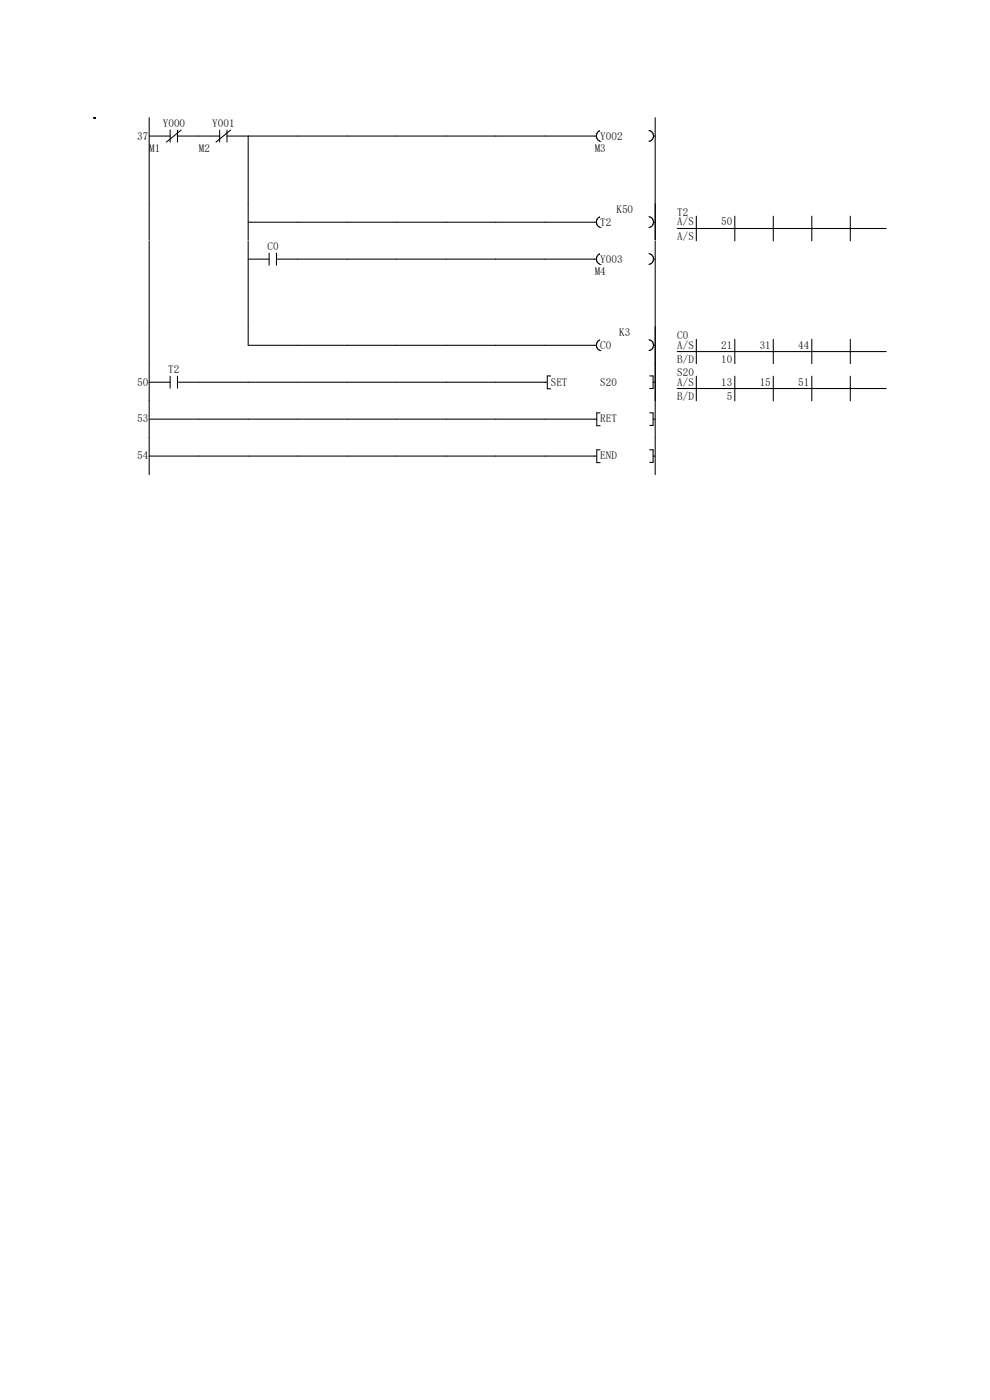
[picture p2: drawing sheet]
<svg xmlns="http://www.w3.org/2000/svg" width="210mm" height="297mm" viewBox="0 0 210 297" stroke-linecap="round" stroke-linejoin="round" font-family="sans-serif">
<path d="M31.6 28.9h4.5M36.1 27.6v2.5M37.7 28.9h4.5M37.7 27.6v2.5M38.4 27.6l-3.1 2.5" fill="none" stroke="#070000" stroke-width=".22"/>
<path d="M31.7 30.2h2.4v2.3h-2.4z" fill="#fff"/>
<path d="M31.6 25v18.3" fill="none" stroke="#070000" stroke-width=".22"/>
<path d="M45 25h4.8v2.3h-4.8z" fill="#fff"/>
<path d="M42.2 28.9h4.4M46.6 27.6v2.5M48.1 28.9h4.5M48.1 27.6v2.5M48.9 27.6l-3.1 2.5" fill="none" stroke="#070000" stroke-width=".22"/>
<path d="M42.2 30.2h2.4v2.3h-2.4z" fill="#fff"/>
<path d="M126.5 28.9h-73.9v14.4M127.5 27.7a1.16 1.16 0 0 0-1 1.1 1.16 1.16 0 0 0 1 1.2" fill="none" stroke="#070000" stroke-width=".22"/>
<path d="M127.3 27.6h4.8v2.3h-4.8z" fill="#fff"/>
<path d="M137.7 27.7a1.15 1.15 0 0 1 1 1.1 1.15 1.15 0 0 1-1 1.2M138.6 28.9h.4" fill="none" stroke="#070000" stroke-width=".22"/>
<path d="M126.2 30.2h2.4v2.3h-2.4z" fill="#fff"/>
<path d="M139 25v18.3" fill="none" stroke="#070000" stroke-width=".22"/>
<path d="M20 43.3h168v7.8h-168z" fill-rule="evenodd" fill="#fff"/>
<path d="M31.6 43.3v7.8M52.6 47.1h73.9M52.6 43.3v7.8M127.5 46a1.16 1.16 0 0 0-1 1.1 1.16 1.16 0 0 0 1 1.2" fill="none" stroke="#070000" stroke-width=".22"/>
<g fill="#fff">
<path d="M130.8 43.3h3.5v2.3h-3.5z"/>
<path d="M127.3 45.8h2.4v2.4h-2.4z"/>
</g>
<path d="M137.7 46a1.15 1.15 0 0 1 1 1.1 1.15 1.15 0 0 1-1 1.2M138.6 47.1h.4M139 43.3v7.8M143.7 48.5h44.3M147.7 45.9v5.2M155.9 45.9v5.2M164 45.9v5.2M172.2 45.9v5.2M180.4 45.9v5.2" fill="none" stroke="#070000" stroke-width=".22"/>
<g fill="#fff">
<path d="M143.7 43.8h2.4v2.3h-2.4z"/>
<path d="M143.7 45.8h3.6v2.4h-3.6z"/>
<path d="M143.7 49h3.6v2.3h-3.6z"/>
<path d="M148.3 45.8h7.1v2.4h-7.1z"/>
</g>
<path d="M139 43.3v7.8" fill="none" stroke="#070000" stroke-width=".22"/>
<path d="M20 51.1h106.2v18.3h-106.2z" fill-rule="evenodd" fill="#fff"/>
<path d="M126.2 51.1h12.8v18.3h-12.8z" fill="#fff"/>
<path d="M31.6 51.1v18.3" fill="none" stroke="#070000" stroke-width=".22"/>
<path d="M56.7 51.1h2.4v2.3h-2.4z" fill="#fff"/>
<path d="M52.6 55h4.5M52.6 51.1v18.3M57.1 53.7v2.6M58.7 55h67.8M58.7 53.7v2.6M127.5 53.8a1.16 1.16 0 0 0-1 1.1 1.16 1.16 0 0 0 1 1.2" fill="none" stroke="#070000" stroke-width=".22"/>
<path d="M127.3 53.7h4.8v2.3h-4.8z" fill="#fff"/>
<path d="M137.7 53.8a1.15 1.15 0 0 1 1 1.1 1.15 1.15 0 0 1-1 1.2M138.6 55h.4" fill="none" stroke="#070000" stroke-width=".22"/>
<path d="M126.2 56.3h2.4v2.3h-2.4z" fill="#fff"/>
<path d="M139 51.1v18.3" fill="none" stroke="#070000" stroke-width=".22"/>
<path d="M20 69.4h168v7.8h-168z" fill-rule="evenodd" fill="#fff"/>
<path d="M31.6 69.4v7.8M52.6 69.4v3.9h73.9M127.5 72.1a1.16 1.16 0 0 0-1 1.1 1.16 1.16 0 0 0 1 1.2" fill="none" stroke="#070000" stroke-width=".22"/>
<g fill="#fff">
<path d="M131.4 69.4h2.3v2.3h-2.3z"/>
<path d="M127.3 72h2.4v2.3h-2.4z"/>
</g>
<path d="M137.7 72.1a1.15 1.15 0 0 1 1 1.1 1.15 1.15 0 0 1-1 1.2M138.6 73.3h.4M139 69.4v7.8M143.7 74.6h44.3M147.7 72v5.2M155.9 72v5.2M164 72v5.2M172.2 72v5.2M180.4 72v5.2" fill="none" stroke="#070000" stroke-width=".22"/>
<g fill="#fff">
<path d="M143.7 69.9h2.4v2.4h-2.4z"/>
<path d="M143.7 72h3.6v2.3h-3.6z"/>
<path d="M143.7 75.1h3.6v2.3h-3.6z"/>
<path d="M148.3 72h7.1v2.3h-7.1z"/>
<path d="M156.4 72h7.2v2.3h-7.2z"/>
<path d="M164.6 72h7.1v2.3h-7.1z"/>
<path d="M148.3 75.1h7.1v2.3h-7.1z"/>
</g>
<path d="M139 69.4v7.8" fill="none" stroke="#070000" stroke-width=".22"/>
<g fill="#fff">
<path d="M20 77.2h119v7.8h-119z" fill-rule="evenodd"/>
<path d="M139 77.2h49v7.8h-49zM29.1 79.8h2.4v2.3h-2.4z" fill-rule="evenodd"/>
</g>
<path d="M35.7 77.2h2.4v2.3h-2.4z" fill="#fff"/>
<path d="M31.6 77.2v7.8M36.1 79.8v2.6M37.7 79.8v2.6M116.8 79.8h-.7v2.7h.7M31.6 81.1h4.5M37.7 81.1h78.4" fill="none" stroke="#070000" stroke-width=".22"/>
<g fill="#fff">
<path d="M116.8 79.8h3.6v2.3h-3.6z"/>
<path d="M127.3 79.8h3.6v2.3h-3.6z"/>
</g>
<path d="M137.8 79.8h.7v2.6h-.7M139 77.2v7.8M147.7 79.8v5.2M155.9 79.8v5.2M164 79.8v5.2M172.2 79.8v5.2M180.4 79.8v5.2M138.5 81.1h.5M143.7 82.4h44.3" fill="none" stroke="#070000" stroke-width=".22"/>
<g fill="#fff">
<path d="M143.7 77.8h3.6v2.3h-3.6z"/>
<path d="M143.7 79.8h3.6v2.3h-3.6z"/>
<path d="M143.7 82.9h3.6v2.4h-3.6z"/>
<path d="M148.3 79.8h7.1v2.3h-7.1z"/>
<path d="M156.4 79.8h7.2v2.3h-7.2z"/>
<path d="M164.6 79.8h7.1v2.3h-7.1z"/>
<path d="M148.3 82.9h7.1v2.4h-7.1z"/>
</g>
<path d="M139 77.2v7.8" fill="none" stroke="#070000" stroke-width=".22"/>
<g fill="#fff">
<path d="M20 85h106.2v7.9h-106.2z" fill-rule="evenodd"/>
<path d="M126.2 85h12.8v7.9h-12.8zM29.1 87.6h2.4v2.4h-2.4z" fill-rule="evenodd"/>
</g>
<path d="M31.6 88.9h95M31.6 85v7.9M127.3 87.6h-.7v2.7h.7" fill="none" stroke="#070000" stroke-width=".22"/>
<path d="M127.3 87.6h3.6v2.4h-3.6z" fill="#fff"/>
<path d="M137.8 87.6h.7v2.7h-.7M138.5 88.9h.5M139 85v7.9" fill="none" stroke="#070000" stroke-width=".22"/>
<g fill="#fff">
<path d="M20 92.9h106.2v7.8h-106.2z" fill-rule="evenodd"/>
<path d="M126.2 92.9h12.8v7.8h-12.8zM29.1 95.5h2.4v2.3h-2.4z" fill-rule="evenodd"/>
</g>
<path d="M31.6 96.8h95M31.6 92.9v7.8M127.3 95.4h-.7v2.7h.7" fill="none" stroke="#070000" stroke-width=".22"/>
<path d="M127.3 95.5h3.6v2.3h-3.6z" fill="#fff"/>
<path d="M20 25h.1M137.8 95.4h.7v2.7h-.7M138.5 96.8h.5M139 92.9v7.8" fill="none" stroke="#070000" stroke-width=".22"/>
<g font-size="2.3">
<text x="29.1" y="29.6">37</text>
<text x="34.5" y="27">Y000</text>
<text x="45" y="27">Y001</text>
<text x="127.3" y="29.6">Y002</text>
<text x="31.7" y="32.2">M1</text>
<text x="42.2" y="32.2">M2</text>
<text x="126.2" y="32.2">M3</text>
<text x="127.3" y="47.8">T2</text>
<text x="130.8" y="45.3">K50</text>
<text x="143.7" y="45.8">T2</text>
<text x="143.7" y="47.8">A/S</text>
<text x="153" y="47.8">50</text>
<text x="56.7" y="53.1">C0</text>
<text x="143.7" y="51">A/S</text>
<text x="126.2" y="58.3">M4</text>
<text x="127.3" y="55.7">Y003</text>
<text x="131.4" y="71.4">K3</text>
<text x="143.7" y="71.9">C0</text>
<text x="127.3" y="74">C0</text>
<text x="143.7" y="74">A/S</text>
<text x="143.7" y="77.1">B/D</text>
<text x="153" y="74">21</text>
<text x="153" y="77.1">10</text>
<text x="161.2" y="74">31</text>
<text x="169.3" y="74">44</text>
<text x="29.1" y="81.8">50</text>
<text x="35.7" y="79.2">T2</text>
<text x="116.8" y="81.8">SET</text>
<text x="127.3" y="81.8">S20</text>
<text x="143.7" y="79.8">S20</text>
<text x="143.7" y="81.8">A/S</text>
<text x="153" y="81.8">13</text>
<text x="161.2" y="81.8">15</text>
<text x="169.3" y="81.8">51</text>
<text x="29.1" y="89.6">53</text>
<text x="127.3" y="89.6">RET</text>
<text x="143.7" y="84.9">B/D</text>
<text x="154.2" y="84.9">5</text>
<text x="29.1" y="97.5">54</text>
<text x="127.3" y="97.5">END</text>
</g>
</svg>
